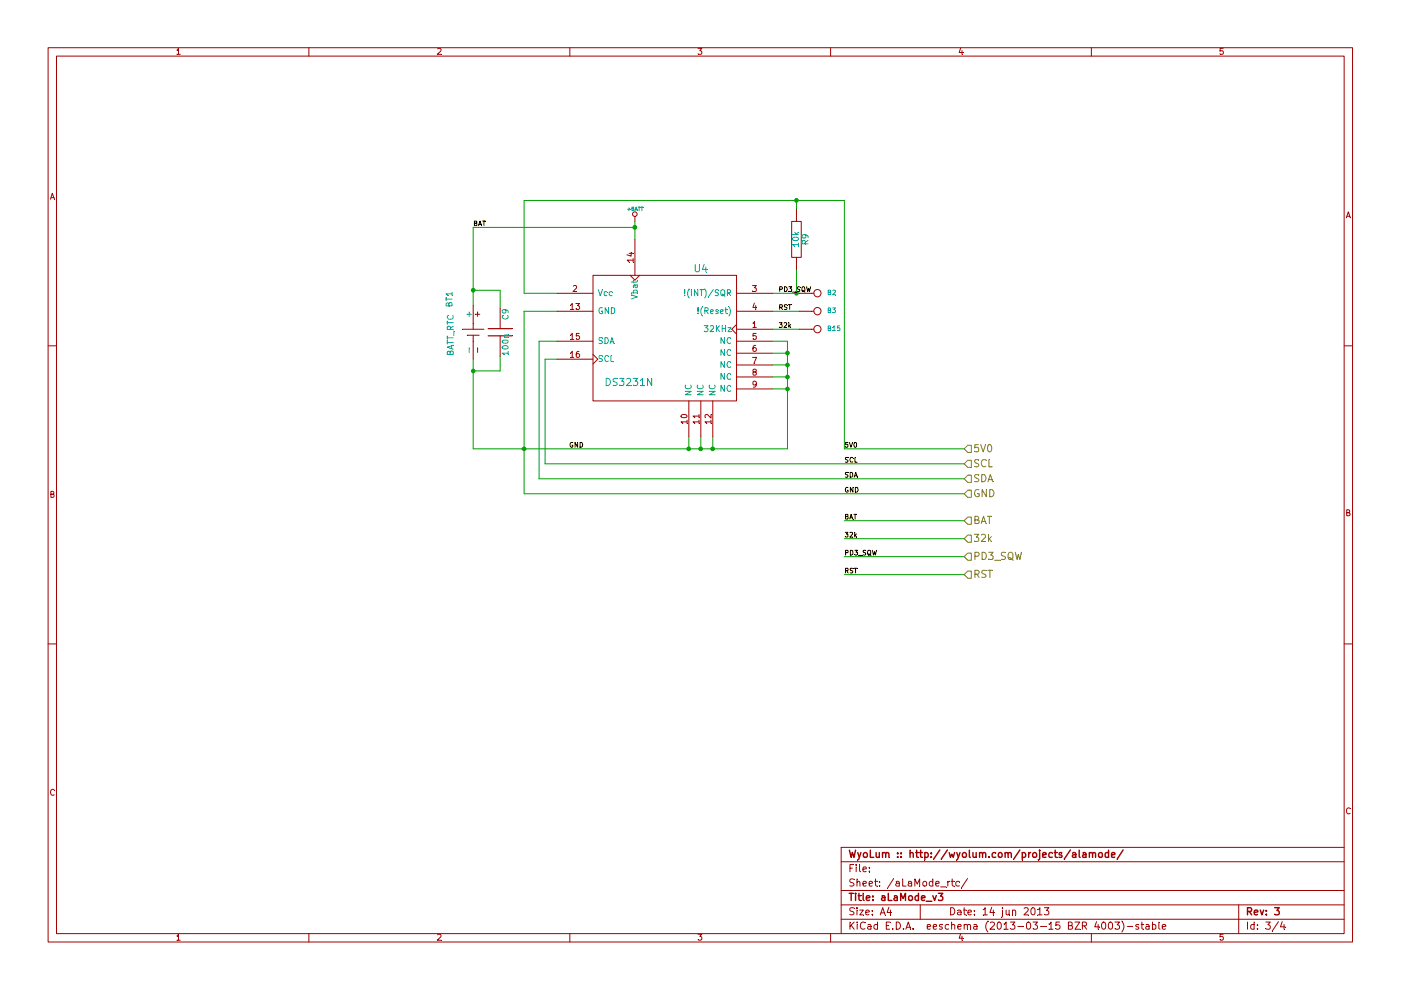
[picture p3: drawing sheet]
EESchema Schematic File Version 2  date 14-Jun-13 12:23:48 PM
LIBS:aLaMode
LIBS:Conn-raspberry
LIBS:power
LIBS:aLaMode_v3-cache
EELAYER 27 0
EELAYER END
$Descr A4 11693 8268
encoding utf-8
Sheet 3 4
Title "aLaMode_v3"
Date "14 jun 2013"
Rev "3"
Comp "WyoLum :: http://wyolum.com/projects/alamode/"
Comment1 ""
Comment2 ""
Comment3 ""
Comment4 ""
$EndDescr
Wire Wire Line
	8050 4800 7050 4800
Wire Wire Line
	8050 4500 7050 4500
Connection ~ 6650 1675
Wire Wire Line
	6650 1750 6650 1675
Wire Wire Line
	8050 3750 7050 3750
Wire Wire Line
	7050 3750 7050 1675
Wire Wire Line
	7050 1675 4375 1675
Wire Wire Line
	6450 2600 6675 2600
Wire Wire Line
	8050 4000 4500 4000
Wire Wire Line
	4500 4000 4500 2850
Wire Wire Line
	4500 2850 4650 2850
Connection ~ 3950 3100
Wire Wire Line
	3950 3100 4175 3100
Wire Wire Line
	4175 3100 4175 2975
Wire Wire Line
	3950 2550 3950 1900
Wire Wire Line
	3950 1900 5300 1900
Connection ~ 6575 3150
Wire Wire Line
	6575 3150 6450 3150
Connection ~ 6575 2950
Wire Wire Line
	6450 2950 6575 2950
Connection ~ 5850 3750
Wire Wire Line
	5850 3750 5850 3650
Wire Wire Line
	5750 3750 5750 3650
Wire Wire Line
	6575 2850 6575 3750
Wire Wire Line
	6575 2850 6450 2850
Wire Wire Line
	4650 2600 4375 2600
Connection ~ 5750 3750
Wire Wire Line
	5950 3750 5950 3650
Connection ~ 5950 3750
Wire Wire Line
	6575 3050 6450 3050
Connection ~ 6575 3050
Wire Wire Line
	6450 3250 6575 3250
Connection ~ 6575 3250
Wire Wire Line
	4650 2450 4375 2450
Wire Wire Line
	3950 3000 3950 3750
Wire Wire Line
	3950 3750 6575 3750
Connection ~ 4375 3750
Wire Wire Line
	4175 2575 4175 2425
Wire Wire Line
	4175 2425 3950 2425
Connection ~ 3950 2425
Wire Wire Line
	4375 2450 4375 1675
Wire Wire Line
	4650 3000 4550 3000
Wire Wire Line
	4550 3000 4550 3875
Wire Wire Line
	4550 3875 8050 3875
Wire Wire Line
	6450 2450 6675 2450
Wire Wire Line
	6675 2750 6450 2750
Wire Wire Line
	4375 2600 4375 4125
Wire Wire Line
	4375 4125 8050 4125
Wire Wire Line
	5300 2000 5300 1850
Connection ~ 5300 1900
Wire Wire Line
	6650 2250 6650 2450
Connection ~ 6650 2450
Wire Wire Line
	8050 4350 7050 4350
Wire Wire Line
	8050 4650 7050 4650
Text Label 7050 4800 0    40   ~ 0
RST
Text Label 7050 4650 0    40   ~ 0
PD3_SQW
Text Label 7050 4500 0    40   ~ 0
32k
Text Label 7050 4350 0    40   ~ 0
BAT
Text HLabel 8050 4800 2    60   Input ~ 0
RST
Text HLabel 8050 4650 2    60   Input ~ 0
PD3_SQW
Text HLabel 8050 4500 2    60   Input ~ 0
32k
Text HLabel 8050 4350 2    60   Input ~ 0
BAT
$Comp
L R R9
U 1 1
P 6650 2000
F 0 "R9" V 6730 2000 50  0000 C CNN
F 1 "10k" V 6650 2000 50  0000 C CNN
F 2 "r_0805" H 6650 2000 60  0001 C CNN
F 3 "" H 6650 2000 60  0001 C CNN
	1    6650 2000
	1    0    0    -1  
$EndComp
$Comp
L +BATT #PWR021
U 1 1
P 5300 1850
F 0 "#PWR021" H 5300 1800 20  0001 C CNN
F 1 "+BATT" H 5300 1950 30  0000 C CNN
F 2 "" H 5300 1850 60  0001 C CNN
F 3 "" H 5300 1850 60  0001 C CNN
	1    5300 1850
	1    0    0    -1  
$EndComp
Text HLabel 8050 4125 2    60   Input ~ 0
GND
Text HLabel 8050 4000 2    60   Input ~ 0
SDA
Text HLabel 8050 3875 2    60   Input ~ 0
SCL
Text HLabel 8050 3750 2    60   Input ~ 0
5V0
Text Label 7050 3750 0    40   ~ 0
5V0
Text Label 7050 4125 0    40   ~ 0
GND
$Comp
L I/O B15
U 1 1
P 6825 2750
F 0 "B15" H 6905 2750 40  0000 L CNN
F 1 "I/O" H 6825 2805 30  0001 C CNN
F 2 "I/O" H 6825 2750 60  0001 C CNN
F 3 "" H 6825 2750 60  0001 C CNN
	1    6825 2750
	1    0    0    -1  
$EndComp
$Comp
L I/O B3
U 1 1
P 6825 2600
F 0 "B3" H 6905 2600 40  0000 L CNN
F 1 "I/O" H 6825 2655 30  0001 C CNN
F 2 "I/O" H 6825 2600 60  0001 C CNN
F 3 "" H 6825 2600 60  0001 C CNN
	1    6825 2600
	1    0    0    -1  
$EndComp
$Comp
L I/O B2
U 1 1
P 6825 2450
F 0 "B2" H 6905 2450 40  0000 L CNN
F 1 "I/O" H 6825 2505 30  0001 C CNN
F 2 "I/O" H 6825 2450 60  0001 C CNN
F 3 "" H 6825 2450 60  0001 C CNN
	1    6825 2450
	1    0    0    -1  
$EndComp
$Comp
L DS3231N U4
U 1 1
P 5550 2800
F 0 "U4" H 5850 3350 60  0000 C CNN
F 1 "DS3231N" H 5250 2400 60  0000 C CNN
F 2 "DS3231" H 5550 2800 60  0001 C CNN
F 3 "" H 5550 2800 60  0001 C CNN
	1    5550 2800
	1    0    0    -1  
$EndComp
$Comp
L C C9
U 1 1
P 4175 2775
F 0 "C9" V 4225 2875 50  0000 L CNN
F 1 "100n" V 4225 2575 50  0000 L CNN
F 2 "c_0805" H 4175 2775 60  0001 C CNN
F 3 "" H 4175 2775 60  0001 C CNN
	1    4175 2775
	1    0    0    -1  
$EndComp
Text Label 4750 3750 0    40   ~ 0
GND
Text Label 3950 1900 0    40   ~ 0
BAT
Text Label 7050 3875 0    40   ~ 0
SCL
Text Label 7050 4000 0    40   ~ 0
SDA
Text Label 6500 2450 0    40   ~ 0
PD3_SQW
Text Label 6500 2600 0    40   ~ 0
RST
Text Label 6500 2750 0    40   ~ 0
32k
$Comp
L BATT_RTC BT1
U 1 1
P 3950 2800
F 0 "BT1" H 3650 2600 50  0000 C CNN
F 1 "BATT_RTC" H 3950 2610 50  0000 C CNN
F 2 "CR1632_2" H 3950 2800 60  0001 C CNN
F 3 "" H 3950 2800 60  0001 C CNN
	1    3950 2800
	0    1    1    0   
$EndComp
$EndSCHEMATC
